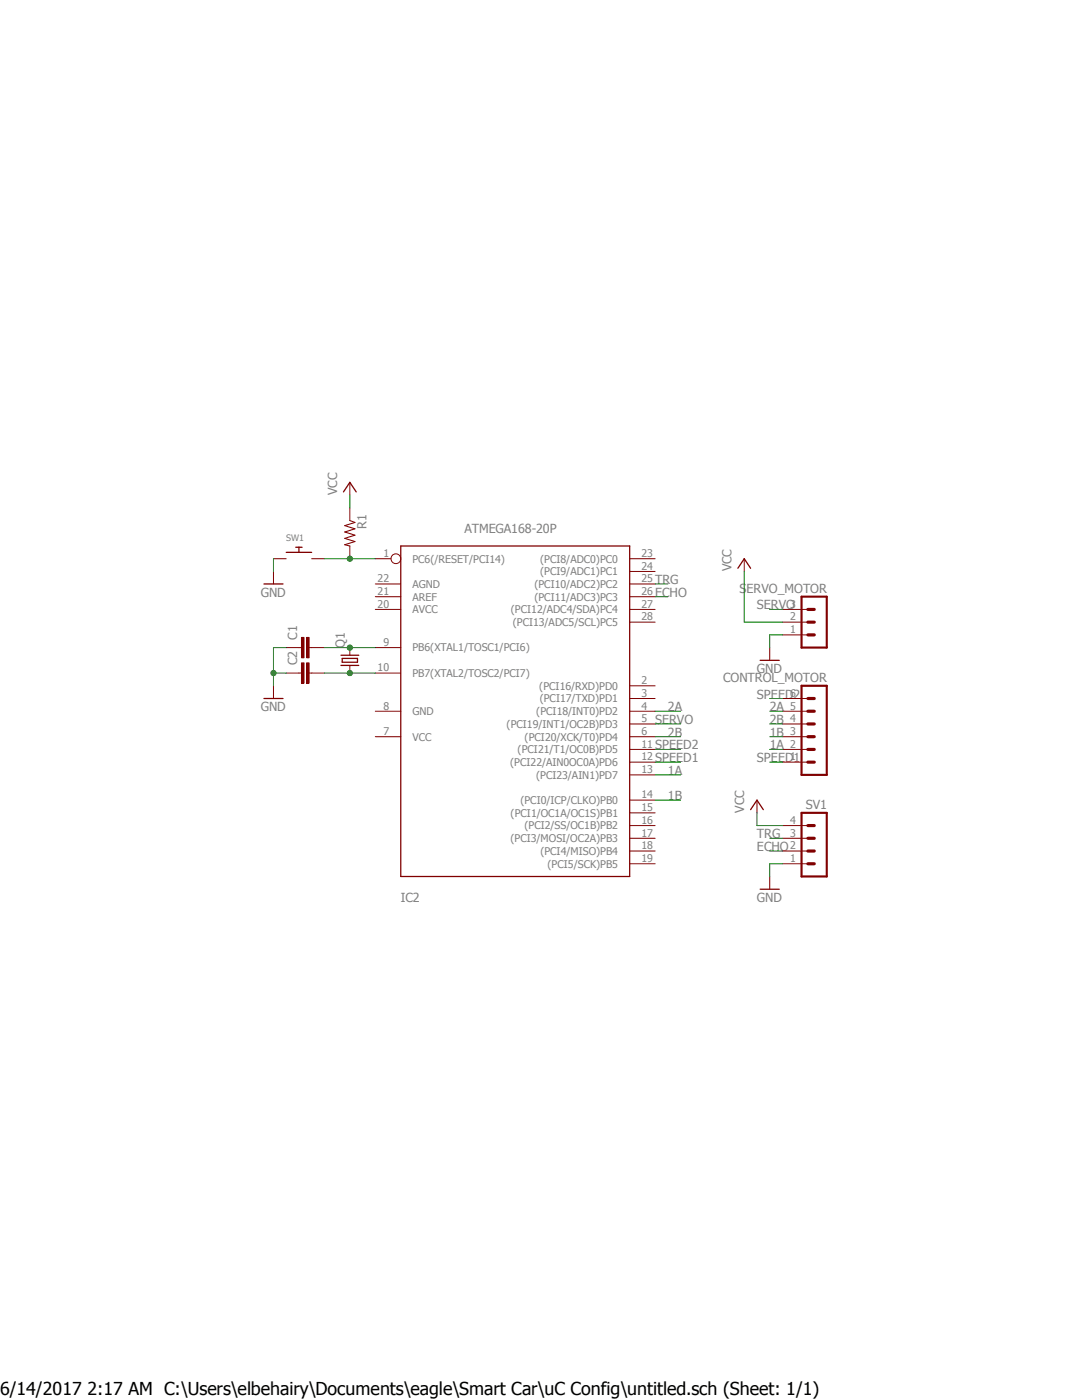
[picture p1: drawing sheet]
<svg xmlns="http://www.w3.org/2000/svg" width="216mm" height="279mm" viewBox="0 0 216 279" stroke-linecap="round" stroke-linejoin="round" font-family="sans-serif">
<path d="M50.2 93.6l115.5 87.1M165.7 93.6l-115.5 87.1" fill="none" stroke="#fff" stroke-width=".2"/>
<g fill="none" stroke="#800000" stroke-width=".25">
<path d="M68.5 98.2l1.3-1.9 1.3 1.9M52.7 116.5h3.8M57.1 110.2h5.1M59 109.2h1.3M59.6 109.2v1M80 109h45.6v65.9h-45.6zM147.2 113.4l1.3-1.9 1.3 1.9M68 130.8h3.6M68 132.8h3.6M68.3 131.4h3v.8h-3zM151.7 131.8h3.8M149.8 161.6l1.2-1.9 1.3 1.9"/>
<path d="M151.7 177.5h3.8"/>
</g>
<g fill="none" stroke="#800000" stroke-width=".2">
<path d="M69.8 96.3v2.5M54.6 111.5h2.5M54.6 114v2.5M62.2 111.5h2.5M69.8 101.3v2.6M69.8 109v2.5M74.9 111.5h3.1M74.9 116.5h5.1M74.9 119.1h5.1M125.6 111.5h5.1M125.6 116.5h5.1M125.6 119.1h5.1"/>
<path d="M125.6 114h5.1M148.5 111.5v2.5M59.6 129.2h.6M61.7 129.2h.5M69.8 129.2v1.6M69.8 132.8v1.5M74.9 134.3h5.1M74.9 129.2h5.1M74.9 121.6h5.1M125.6 121.6h5.1M125.6 139.4h5.1M125.6 136.9h5.1"/>
<path d="M125.6 124.2h5.1M153.6 129.2v2.6M156.1 121.6h5.1M156.1 139.4h5.1M156.1 124.2h5.1M156.1 126.7h5.1M74.9 141.9h5.1M74.9 147h5.1M125.6 141.9h5.1M125.6 147h5.1M125.6 159.7h5.1M125.6 154.6h5.1"/>
<path d="M125.6 152.1h5.1M125.6 149.6h5.1M125.6 144.5h5.1M151 159.7v2.5M156.1 141.9h5.1M156.1 147h5.1M156.1 152.1h5.1M156.1 149.6h5.1M156.1 144.5h5.1M125.6 172.4h5.1M125.6 169.8h5.1M125.6 167.3h5.1"/>
<path d="M125.6 164.8h5.1M125.6 162.2h5.1M153.6 174.9v2.6M156.1 172.4h5.1M156.1 169.8h5.1M156.1 167.3h5.1M156.1 164.8h5.1"/>
<circle cx="79" cy="111.5" r=".98"/>
</g>
<path d="M69.8 103.9l1 .4-2 .6 2 .6-2 .7 2 .6-2 .6 2 .7-2 .6 1 .3" fill="none" stroke="#800000" stroke-width=".21"/>
<path d="M159.9 119.1h5.1v10.1h-5.1zM159.9 136.9h5.1v17.7h-5.1zM159.9 162.2h5.1v12.7h-5.1z" fill="none" stroke="#800000" stroke-width=".42"/>
<g fill="none" stroke="#800000" stroke-width=".63">
<path d="M161.2 139.4h1.3M161.2 121.6h1.3M161.2 124.2h1.3M161.2 126.7h1.3M161.2 147h1.3M161.2 149.6h1.3M161.2 152.1h1.3M161.2 141.9h1.3M161.2 144.5h1.3M161.2 167.3h1.3M161.2 169.8h1.3M161.2 172.4h1.3"/>
<path d="M161.2 164.8h1.3"/>
</g>
<path d="M60.2 127.2h.5v4.1h-.5z" fill-rule="evenodd" fill="#800000"/>
<path d="M60.2 127.2h.5v4.1h-.5z" fill="none" stroke="#800000" stroke-width=".2"/>
<path d="M61.2 127.2h.5v4.1h-.5z" fill-rule="evenodd" fill="#800000"/>
<path d="M57.1 129.2h2.5M59.6 134.3h.6M61.2 127.2h.5v4.1h-.5zM61.7 134.3h.5M62.2 129.2h2.5" fill="none" stroke="#800000" stroke-width=".2"/>
<path d="M60.2 132.3h.5v4.1h-.5z" fill-rule="evenodd" fill="#800000"/>
<path d="M60.2 132.3h.5v4.1h-.5z" fill="none" stroke="#800000" stroke-width=".2"/>
<path d="M61.2 132.3h.5v4.1h-.5z" fill-rule="evenodd" fill="#800000"/>
<path d="M54.6 136.9v2.5M57.1 134.3h2.5M61.2 132.3h.5v4.1h-.5zM62.2 134.3h2.5" fill="none" stroke="#800000" stroke-width=".2"/>
<path d="M52.7 139.4h3.8" fill="none" stroke="#800000" stroke-width=".25"/>
<path d="M69.8 98.8v2.5M64.7 111.5h10.2M148.5 114v10.2h7.6M151 162.2v2.6h5.1" fill="none" stroke="#008000" stroke-width=".2"/>
<circle cx="69.8" cy="111.5" r=".51" fill="#008000"/>
<g fill="none" stroke="#008000" stroke-width=".2">
<path d="M54.6 111.5v2.5M54.6 134.3h2.5M57.1 129.2h-2.5v7.7M156.1 126.7h-2.5v2.5M156.1 172.4h-2.5v2.5"/>
<circle cx="69.8" cy="111.5" r=".51"/>
</g>
<circle cx="54.6" cy="134.3" r=".51" fill="#008000"/>
<g fill="none" stroke="#008000" stroke-width=".2">
<path d="M130.7 116.5h2.6M130.7 119.1h2.6M64.7 129.2h10.2M153.6 139.4h2.5M153.6 121.6h2.5M130.7 149.6h5.1M130.7 154.6h5.1M130.7 147h5.1M130.7 159.7h5.1M130.7 144.5h5.1M130.7 141.9h5.1M130.7 152.1h5.1"/>
<path d="M153.6 149.6h2.5M153.6 147h2.5M153.6 144.5h2.5M153.6 141.9h2.5M153.6 152.1h2.5M153.6 167.3h2.5M153.6 169.8h2.5"/>
<circle cx="54.6" cy="134.3" r=".51"/>
</g>
<circle cx="69.8" cy="129.2" r=".51" fill="#008000"/>
<g fill="none" stroke="#008000" stroke-width=".2">
<path d="M64.7 134.3h10.2"/>
<circle cx="69.8" cy="129.2" r=".51"/>
</g>
<circle cx="69.8" cy="134.3" r=".51" fill="#008000"/>
<circle cx="69.8" cy="134.3" r=".51" fill="none" stroke="#008000" stroke-width=".2"/>
<text font-size="3.6" x="0" y="278.4">6/14/2017 2:17 AM C:\Users\elbehairy\Documents\eagle\Smart Car\uC Config\untitled.sch (Sheet: 1/1)</text>
<g font-size="2.5" fill="#808080">
<text x="67.3" y="98.8" transform="rotate(-90 67.3 98.8)">VCC</text>
<text x="73.1" y="105.5" transform="rotate(-90 73.1 105.5)">R1</text>
<text x="92.7" y="106.4">ATMEGA168-20P</text>
<text x="52" y="119.1">GND</text>
<text x="130.7" y="116.5">TRG</text>
<text x="130.7" y="119.1">ECHO</text>
<text x="146" y="114" transform="rotate(-90 146 114)">VCC</text>
<text x="147.6" y="118.3">SERVO_MOTOR</text>
<text x="151" y="121.6">SERVO</text>
<text x="59.3" y="127.7" transform="rotate(-90 59.3 127.7)">C1</text>
<text x="68.8" y="129.2" transform="rotate(-90 68.8 129.2)">Q1</text>
<text x="59.3" y="132.8" transform="rotate(-90 59.3 132.8)">C2</text>
<text x="144.3" y="136.1">CONTROL_MOTOR</text>
<text x="151" y="134.3">GND</text>
<text x="52" y="141.9">GND</text>
<text x="133.3" y="141.9">2A</text>
<text x="151" y="139.4">SPEED2</text>
<text x="153.6" y="141.9">2A</text>
<text x="130.7" y="149.6">SPEED2</text>
<text x="130.7" y="144.5">SERVO</text>
<text x="133.3" y="147">2B</text>
<text x="153.6" y="149.6">1A</text>
<text x="153.6" y="147">1B</text>
<text x="153.6" y="144.5">2B</text>
<text x="130.7" y="152.1">SPEED1</text>
<text x="133.3" y="154.6">1A</text>
<text x="151" y="152.1">SPEED1</text>
<text x="133.3" y="159.7">1B</text>
<text x="160.8" y="161.5">SV1</text>
<text x="148.5" y="162.2" transform="rotate(-90 148.5 162.2)">VCC</text>
<text x="151" y="167.3">TRG</text>
<text x="151" y="169.8">ECHO</text>
<text x="80" y="180">IC2</text>
<text x="151" y="180">GND</text>
</g>
<g font-size="2.1" fill="#808080">
<text x="76.5" y="111.1">1</text>
<text x="82.3" y="112.3">PC6(/RESET/PCI14)</text>
<text x="107.8" y="112.3">(PCI8/ADC0)PC0</text>
<text x="128" y="113.7">24</text>
<text x="128" y="111.1">23</text>
<text x="75.4" y="116.2">22</text>
<text x="75.4" y="118.7">21</text>
<text x="82.3" y="117.3">AGND</text>
<text x="82.3" y="119.8">AREF</text>
<text x="106.6" y="119.8">(PCI11/ADC3)PC3</text>
<text x="106.6" y="117.3">(PCI10/ADC2)PC2</text>
<text x="107.8" y="114.8">(PCI9/ADC1)PC1</text>
<text x="128" y="118.7">26</text>
<text x="128" y="116.2">25</text>
<text x="75.4" y="121.3">20</text>
<text x="82.3" y="122.4">AVCC</text>
<text x="101.9" y="122.4">(PCI12/ADC4/SDA)PC4</text>
<text x="102.3" y="124.9">(PCI13/ADC5/SCL)PC5</text>
<text x="128" y="123.8">28</text>
<text x="128" y="121.3">27</text>
<text x="157.7" y="123.8">2</text>
<text x="157.7" y="121.3">3</text>
<text x="76.5" y="128.9">9</text>
<text x="82.3" y="130">PB6(XTAL1/TOSC1/PCI6)</text>
<text x="157.7" y="126.4">1</text>
<text x="75.4" y="134">10</text>
<text x="82.3" y="135.1">PB7(XTAL2/TOSC2/PCI7)</text>
<text x="107.6" y="137.6">(PCI16/RXD)PD0</text>
<text x="128" y="136.5">2</text>
<text x="76.5" y="141.6">8</text>
<text x="82.3" y="142.7">GND</text>
<text x="107" y="142.7">(PCI18/INT0)PD2</text>
<text x="107.7" y="140.2">(PCI17/TXD)PD1</text>
<text x="128" y="141.6">4</text>
<text x="128" y="139.1">3</text>
<text x="157.7" y="141.6">5</text>
<text x="157.7" y="139.1">6</text>
<text x="76.5" y="146.6">7</text>
<text x="82.3" y="147.8">VCC</text>
<text x="101.1" y="145.2">(PCI19/INT1/OC2B)PD3</text>
<text x="104.7" y="147.8">(PCI20/XCK/T0)PD4</text>
<text x="128" y="149.2">11</text>
<text x="128" y="146.6">6</text>
<text x="128" y="144.1">5</text>
<text x="157.7" y="149.2">2</text>
<text x="157.7" y="146.6">3</text>
<text x="157.7" y="144.1">4</text>
<text x="101.8" y="152.9">(PCI22/AIN0OC0A)PD6</text>
<text x="103.3" y="150.3">(PCI21/T1/OC0B)PD5</text>
<text x="107" y="155.4">(PCI23/AIN1)PD7</text>
<text x="128" y="154.3">13</text>
<text x="128" y="151.7">12</text>
<text x="157.7" y="151.7">1</text>
<text x="103.8" y="160.5">(PCI0/ICP/CLKO)PB0</text>
<text x="128" y="161.9">15</text>
<text x="128" y="159.3">14</text>
<text x="101.9" y="163">(PCI1/OC1A/OC1S)PB1</text>
<text x="104.6" y="165.5">(PCI2/SS/OC1B)PB2</text>
<text x="128" y="167">17</text>
<text x="128" y="164.4">16</text>
<text x="157.7" y="167">3</text>
<text x="157.7" y="164.4">4</text>
<text x="101.9" y="168.1">(PCI3/MOSI/OC2A)PB3</text>
<text x="107.8" y="170.6">(PCI4/MISO)PB4</text>
<text x="109.3" y="173.1">(PCI5/SCK)PB5</text>
<text x="128" y="172">19</text>
<text x="128" y="169.5">18</text>
<text x="157.7" y="172">1</text>
<text x="157.7" y="169.5">2</text>
</g>
<text font-size="1.8" fill="#808080" x="57.1" y="107.9">SW1</text>
</svg>
